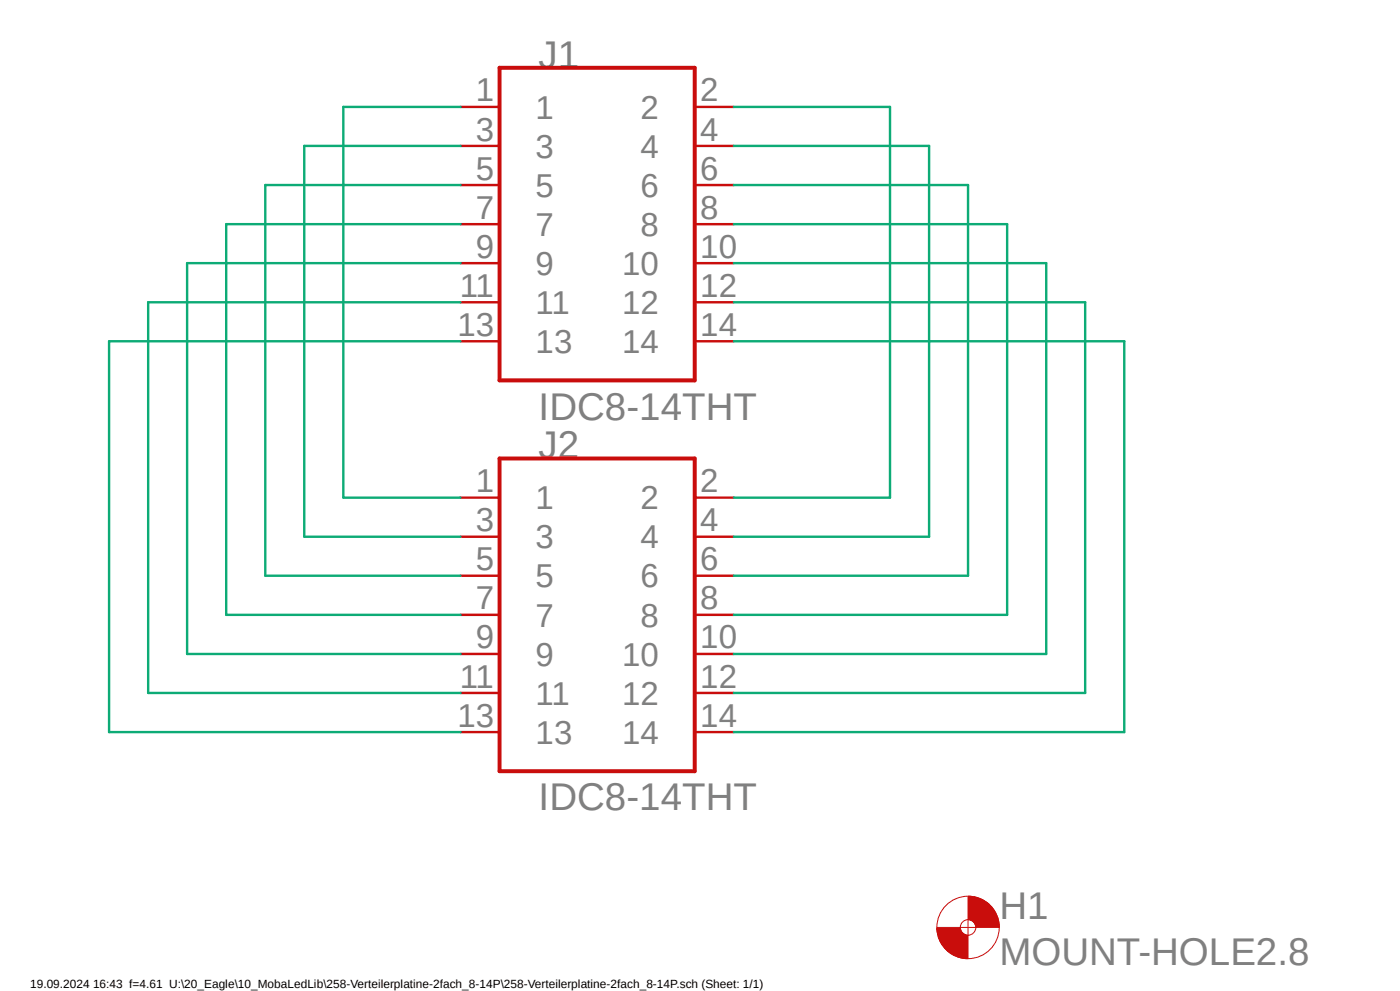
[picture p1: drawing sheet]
<?xml version="1.0" encoding="utf-8"?>
<!DOCTYPE eagle SYSTEM "eagle.dtd">
<eagle version="9.6.2">
<drawing>
<settings>
<setting alwaysvectorfont="yes"/>
<setting verticaltext="up"/>
</settings>
<grid distance="0.1" unitdist="inch" unit="inch" style="lines" multiple="1" display="no" altdistance="0.01" altunitdist="inch" altunit="inch"/>
<schematic xreflabel="%F%N/%S.%C%R" xrefpart="/%S.%C%R">
<libraries>
<library name="HD_Kontakte">
<symbols>
<symbol name="IDC8-14">
<pin name="13" x="-2.54" y="2.54" length="short" direction="pwr"/>
<pin name="11" x="-2.54" y="5.08" length="short"/>
<pin name="9" x="-2.54" y="7.62" length="short"/>
<pin name="7" x="-2.54" y="10.16" length="short"/>
<pin name="5" x="-2.54" y="12.7" length="short"/>
<pin name="3" x="-2.54" y="15.24" length="short"/>
<pin name="1" x="-2.54" y="17.78" length="short"/>
<pin name="2" x="15.24" y="17.78" length="short" rot="R180"/>
<pin name="4" x="15.24" y="15.24" length="short" rot="R180"/>
<pin name="6" x="15.24" y="12.7" length="short" rot="R180"/>
<pin name="8" x="15.24" y="10.16" length="short" rot="R180"/>
<pin name="10" x="15.24" y="7.62" length="short" rot="R180"/>
<pin name="12" x="15.24" y="5.08" length="short" rot="R180"/>
<pin name="14" x="15.24" y="2.54" length="short" direction="pwr" rot="R180"/>
<wire x1="0" y1="20.32" x2="0" y2="0" width="0.254" layer="94"/>
<wire x1="0" y1="0" x2="12.7" y2="0" width="0.254" layer="94"/>
<wire x1="12.7" y1="0" x2="12.7" y2="20.32" width="0.254" layer="94"/>
<wire x1="12.7" y1="20.32" x2="0" y2="20.32" width="0.254" layer="94"/>
<text x="2.54" y="20.32" size="1.778" layer="95">&gt;NAME</text>
<text x="2.54" y="-2.54" size="1.778" layer="95">&gt;VALUE</text>
</symbol>
</symbols>
<devicesets>
<deviceset name="IDC8-14">
<gates>
<gate name="G$1" symbol="IDC8-14" x="0" y="0"/>
</gates>
<devices>
<device name="THT" package="IDC8-14">
<connects>
<connect gate="G$1" pin="1" pad="1"/>
<connect gate="G$1" pin="10" pad="10"/>
<connect gate="G$1" pin="11" pad="11"/>
<connect gate="G$1" pin="12" pad="12"/>
<connect gate="G$1" pin="13" pad="13"/>
<connect gate="G$1" pin="14" pad="14"/>
<connect gate="G$1" pin="2" pad="2"/>
<connect gate="G$1" pin="3" pad="3"/>
<connect gate="G$1" pin="4" pad="4"/>
<connect gate="G$1" pin="5" pad="5"/>
<connect gate="G$1" pin="6" pad="6"/>
<connect gate="G$1" pin="7" pad="7"/>
<connect gate="G$1" pin="8" pad="8"/>
<connect gate="G$1" pin="9" pad="9"/>
</connects>
<technologies>
<technology name=""/>
</technologies>
</device>
</devices>
</deviceset>
</devicesets>
</library>
<library name="holes">
<symbols>
<symbol name="MOUNT-HOLE">
<wire x1="0" y1="1.27" x2="1.27" y2="0" width="1.524" layer="94" curve="-90" cap="flat"/>
<wire x1="-1.27" y1="0" x2="0" y2="-1.27" width="1.524" layer="94" curve="90" cap="flat"/>
<wire x1="-0.508" y1="0" x2="0.508" y2="0" width="0.0508" layer="94"/>
<wire x1="0" y1="0.508" x2="0" y2="-0.508" width="0.0508" layer="94"/>
<circle x="0" y="0" radius="2.032" width="0.0508" layer="94"/>
<circle x="0" y="0" radius="0.508" width="0.0508" layer="94"/>
<text x="2.032" y="0.5842" size="1.778" layer="95">&gt;NAME</text>
<text x="2.032" y="-2.4638" size="1.778" layer="96">&gt;VALUE</text>
</symbol>
</symbols>
<devicesets>
<deviceset name="MOUNT-HOLE" prefix="H">
<gates>
<gate name="G$1" symbol="MOUNT-HOLE" x="0" y="0"/>
</gates>
<devices>
<device name="2.8" package="2,8">
<package3dinstances>
<package3dinstance package3d_urn="urn:adsk.eagle:package:14271/1"/>
</package3dinstances>
<technologies>
<technology name="">
<attribute name="POPULARITY" value="15" constant="no"/>
</technology>
</technologies>
</device>
<device name="3.0" package="3,0">
<package3dinstances>
<package3dinstance package3d_urn="urn:adsk.eagle:package:14277/1"/>
</package3dinstances>
<technologies>
<technology name="">
<attribute name="POPULARITY" value="3" constant="no"/>
</technology>
</technologies>
</device>
<device name="3.3" package="3,3">
<package3dinstances>
<package3dinstance package3d_urn="urn:adsk.eagle:package:14278/1"/>
</package3dinstances>
<technologies>
<technology name="">
<attribute name="POPULARITY" value="3" constant="no"/>
</technology>
</technologies>
</device>
<device name="3.6" package="3,6">
<package3dinstances>
<package3dinstance package3d_urn="urn:adsk.eagle:package:14272/1"/>
</package3dinstances>
<technologies>
<technology name="">
<attribute name="POPULARITY" value="2" constant="no"/>
</technology>
</technologies>
</device>
<device name="4.1" package="4,1">
<package3dinstances>
<package3dinstance package3d_urn="urn:adsk.eagle:package:14273/1"/>
</package3dinstances>
<technologies>
<technology name="">
<attribute name="POPULARITY" value="0" constant="no"/>
</technology>
</technologies>
</device>
<device name="4.5" package="4,5">
<package3dinstances>
<package3dinstance package3d_urn="urn:adsk.eagle:package:14274/1"/>
</package3dinstances>
<technologies>
<technology name="">
<attribute name="POPULARITY" value="0" constant="no"/>
</technology>
</technologies>
</device>
<device name="5.0" package="5,0">
<package3dinstances>
<package3dinstance package3d_urn="urn:adsk.eagle:package:14276/1"/>
</package3dinstances>
<technologies>
<technology name="">
<attribute name="POPULARITY" value="0" constant="no"/>
</technology>
</technologies>
</device>
<device name="3.2" package="3,2">
<package3dinstances>
<package3dinstance package3d_urn="urn:adsk.eagle:package:14275/1"/>
</package3dinstances>
<technologies>
<technology name="">
<attribute name="POPULARITY" value="7" constant="no"/>
</technology>
</technologies>
</device>
<device name="4.3" package="4,3">
<package3dinstances>
<package3dinstance package3d_urn="urn:adsk.eagle:package:14289/1"/>
</package3dinstances>
<technologies>
<technology name="">
<attribute name="POPULARITY" value="0" constant="no"/>
</technology>
</technologies>
</device>
<device name="5.5" package="5,5">
<package3dinstances>
<package3dinstance package3d_urn="urn:adsk.eagle:package:14279/1"/>
</package3dinstances>
<technologies>
<technology name="">
<attribute name="POPULARITY" value="1" constant="no"/>
</technology>
</technologies>
</device>
</devices>
</deviceset>
</devicesets>
</library>
</libraries>
<attributes>
</attributes>
<variantdefs>
</variantdefs>
<classes>
<class number="0" name="default" width="0" drill="0">
</class>
</classes>
<parts>
<part name="J1" library="HD_Kontakte" deviceset="IDC8-14" device="THT"/>
<part name="J2" library="HD_Kontakte" deviceset="IDC8-14" device="THT"/>
<part name="H1" library="holes" deviceset="MOUNT-HOLE" device="2.8" package3d_urn="urn:adsk.eagle:package:14271/1"/>
</parts>
<sheets>
<sheet>
<plain>
</plain>
<instances>
<instance part="J1" gate="G$1" x="50.8" y="58.42" smashed="yes">
<attribute name="NAME" x="53.34" y="78.74" size="1.778" layer="95"/>
<attribute name="VALUE" x="53.34" y="55.88" size="1.778" layer="95"/>
</instance>
<instance part="J2" gate="G$1" x="50.8" y="33.02" smashed="yes">
<attribute name="NAME" x="53.34" y="53.34" size="1.778" layer="95"/>
<attribute name="VALUE" x="53.34" y="30.48" size="1.778" layer="95"/>
</instance>
<instance part="H1" gate="G$1" x="81.28" y="22.86" smashed="yes">
<attribute name="NAME" x="83.312" y="23.4442" size="1.778" layer="95"/>
<attribute name="VALUE" x="83.312" y="20.3962" size="1.778" layer="96"/>
</instance>
</instances>
<busses>
</busses>
<nets>
<net name="N$1" class="0">
<segment>
<pinref part="J2" gate="G$1" pin="1"/>
<wire x1="48.26" y1="50.8" x2="40.64" y2="50.8" width="0.1524" layer="91"/>
<pinref part="J1" gate="G$1" pin="1"/>
<wire x1="40.64" y1="50.8" x2="40.64" y2="76.2" width="0.1524" layer="91"/>
<wire x1="40.64" y1="76.2" x2="48.26" y2="76.2" width="0.1524" layer="91"/>
</segment>
</net>
<net name="N$2" class="0">
<segment>
<pinref part="J1" gate="G$1" pin="3"/>
<wire x1="48.26" y1="73.66" x2="38.1" y2="73.66" width="0.1524" layer="91"/>
<wire x1="38.1" y1="73.66" x2="38.1" y2="48.26" width="0.1524" layer="91"/>
<pinref part="J2" gate="G$1" pin="3"/>
<wire x1="38.1" y1="48.26" x2="48.26" y2="48.26" width="0.1524" layer="91"/>
</segment>
</net>
<net name="N$3" class="0">
<segment>
<pinref part="J2" gate="G$1" pin="5"/>
<wire x1="48.26" y1="45.72" x2="35.56" y2="45.72" width="0.1524" layer="91"/>
<pinref part="J1" gate="G$1" pin="5"/>
<wire x1="35.56" y1="45.72" x2="35.56" y2="71.12" width="0.1524" layer="91"/>
<wire x1="35.56" y1="71.12" x2="48.26" y2="71.12" width="0.1524" layer="91"/>
</segment>
</net>
<net name="N$4" class="0">
<segment>
<pinref part="J1" gate="G$1" pin="7"/>
<wire x1="48.26" y1="68.58" x2="33.02" y2="68.58" width="0.1524" layer="91"/>
<wire x1="33.02" y1="68.58" x2="33.02" y2="43.18" width="0.1524" layer="91"/>
<pinref part="J2" gate="G$1" pin="7"/>
<wire x1="33.02" y1="43.18" x2="48.26" y2="43.18" width="0.1524" layer="91"/>
</segment>
</net>
<net name="N$5" class="0">
<segment>
<pinref part="J2" gate="G$1" pin="9"/>
<wire x1="48.26" y1="40.64" x2="30.48" y2="40.64" width="0.1524" layer="91"/>
<wire x1="30.48" y1="40.64" x2="30.48" y2="66.04" width="0.1524" layer="91"/>
<pinref part="J1" gate="G$1" pin="9"/>
<wire x1="30.48" y1="66.04" x2="48.26" y2="66.04" width="0.1524" layer="91"/>
</segment>
</net>
<net name="N$6" class="0">
<segment>
<pinref part="J2" gate="G$1" pin="11"/>
<wire x1="48.26" y1="38.1" x2="27.94" y2="38.1" width="0.1524" layer="91"/>
<pinref part="J1" gate="G$1" pin="11"/>
<wire x1="48.26" y1="63.5" x2="27.94" y2="63.5" width="0.1524" layer="91"/>
<wire x1="27.94" y1="63.5" x2="27.94" y2="38.1" width="0.1524" layer="91"/>
</segment>
</net>
<net name="N$8" class="0">
<segment>
<pinref part="J2" gate="G$1" pin="13"/>
<wire x1="48.26" y1="35.56" x2="25.4" y2="35.56" width="0.1524" layer="91"/>
<wire x1="25.4" y1="35.56" x2="25.4" y2="60.96" width="0.1524" layer="91"/>
<pinref part="J1" gate="G$1" pin="13"/>
<wire x1="25.4" y1="60.96" x2="48.26" y2="60.96" width="0.1524" layer="91"/>
</segment>
</net>
<net name="N$9" class="0">
<segment>
<pinref part="J1" gate="G$1" pin="2"/>
<wire x1="66.04" y1="76.2" x2="76.2" y2="76.2" width="0.1524" layer="91"/>
<pinref part="J2" gate="G$1" pin="2"/>
<wire x1="76.2" y1="76.2" x2="76.2" y2="50.8" width="0.1524" layer="91"/>
<wire x1="76.2" y1="50.8" x2="66.04" y2="50.8" width="0.1524" layer="91"/>
</segment>
</net>
<net name="N$10" class="0">
<segment>
<pinref part="J2" gate="G$1" pin="4"/>
<wire x1="66.04" y1="48.26" x2="78.74" y2="48.26" width="0.1524" layer="91"/>
<pinref part="J1" gate="G$1" pin="4"/>
<wire x1="78.74" y1="48.26" x2="78.74" y2="73.66" width="0.1524" layer="91"/>
<wire x1="78.74" y1="73.66" x2="66.04" y2="73.66" width="0.1524" layer="91"/>
</segment>
</net>
<net name="N$11" class="0">
<segment>
<pinref part="J2" gate="G$1" pin="6"/>
<wire x1="66.04" y1="45.72" x2="81.28" y2="45.72" width="0.1524" layer="91"/>
<pinref part="J1" gate="G$1" pin="6"/>
<wire x1="81.28" y1="45.72" x2="81.28" y2="71.12" width="0.1524" layer="91"/>
<wire x1="81.28" y1="71.12" x2="66.04" y2="71.12" width="0.1524" layer="91"/>
</segment>
</net>
<net name="N$12" class="0">
<segment>
<pinref part="J2" gate="G$1" pin="8"/>
<wire x1="66.04" y1="43.18" x2="83.82" y2="43.18" width="0.1524" layer="91"/>
<pinref part="J1" gate="G$1" pin="8"/>
<wire x1="83.82" y1="43.18" x2="83.82" y2="68.58" width="0.1524" layer="91"/>
<wire x1="83.82" y1="68.58" x2="66.04" y2="68.58" width="0.1524" layer="91"/>
</segment>
</net>
<net name="N$13" class="0">
<segment>
<pinref part="J2" gate="G$1" pin="10"/>
<wire x1="66.04" y1="40.64" x2="86.36" y2="40.64" width="0.1524" layer="91"/>
<pinref part="J1" gate="G$1" pin="10"/>
<wire x1="86.36" y1="40.64" x2="86.36" y2="66.04" width="0.1524" layer="91"/>
<wire x1="86.36" y1="66.04" x2="66.04" y2="66.04" width="0.1524" layer="91"/>
</segment>
</net>
<net name="N$14" class="0">
<segment>
<pinref part="J2" gate="G$1" pin="12"/>
<wire x1="66.04" y1="38.1" x2="88.9" y2="38.1" width="0.1524" layer="91"/>
<pinref part="J1" gate="G$1" pin="12"/>
<wire x1="88.9" y1="38.1" x2="88.9" y2="63.5" width="0.1524" layer="91"/>
<wire x1="88.9" y1="63.5" x2="66.04" y2="63.5" width="0.1524" layer="91"/>
</segment>
</net>
<net name="N$15" class="0">
<segment>
<pinref part="J2" gate="G$1" pin="14"/>
<wire x1="66.04" y1="35.56" x2="91.44" y2="35.56" width="0.1524" layer="91"/>
<pinref part="J1" gate="G$1" pin="14"/>
<wire x1="91.44" y1="35.56" x2="91.44" y2="60.96" width="0.1524" layer="91"/>
<wire x1="91.44" y1="60.96" x2="66.04" y2="60.96" width="0.1524" layer="91"/>
</segment>
</net>
</nets>
</sheet>
</sheets>
</schematic>
</drawing>
<compatibility>
<note version="8.2" severity="warning">
Since Version 8.2, EAGLE supports online libraries. The ids
of those online libraries will not be understood (or retained)
with this version.
</note>
<note version="8.3" severity="warning">
Since Version 8.3, EAGLE supports URNs for individual library
assets (packages, symbols, and devices). The URNs of those assets
will not be understood (or retained) with this version.
</note>
<note version="8.3" severity="warning">
Since Version 8.3, EAGLE supports the association of 3D packages
with devices in libraries, schematics, and board files. Those 3D
packages will not be understood (or retained) with this version.
</note>
</compatibility>
</eagle>
